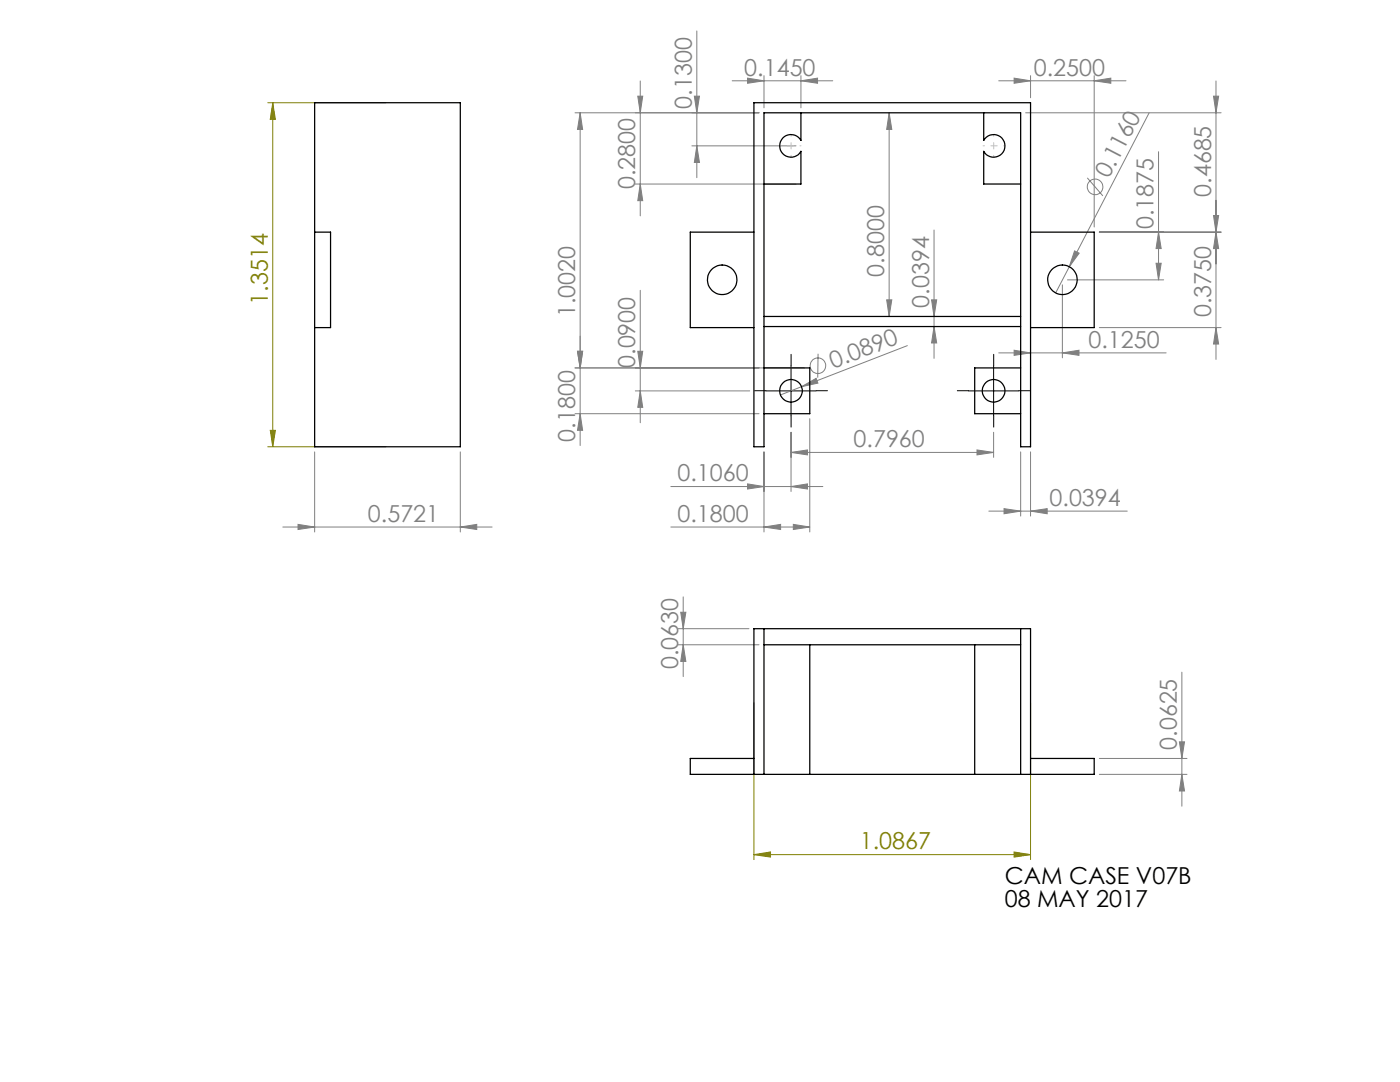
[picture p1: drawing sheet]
<svg xmlns="http://www.w3.org/2000/svg" width="279mm" height="216mm" viewBox="0 0 279 216" stroke-linecap="round" stroke-linejoin="round" font-family="sans-serif">
<g fill="none" stroke="#808080" stroke-width=".2">
<path d="M127.3 19.2h1l-.5 3.3zM127.8 16.2v26.9M138.6 19.2h1l-.5 3.3zM139.1 6.2v29.3M146.1 16.1h20.1M149.2 15.6l3.3 .5-3.3 .5zM152.5 15.1v6.4M159.8 16.1l3.4-.5v1zM159.8 15.1v6.4M199.3 16.1h25.4M202.4 15.6l3.3 .5-3.3 .5zM205.7 15.1v4.4"/>
<path d="M218.4 16.1l3.3-.5v1zM218.4 15.1v30.2M242.2 19.2h1l-.5 3.3zM242.7 16.2v55.5M114.8 22.5h36.7M115.8 22.5l.5 3.3h-1zM115.8 22.5v66.4M126.8 36.7h32.1M127.8 36.7l.5 3.3h-1zM138.1 29.1h20.8M139.1 29.1l.5 3.3h-1zM177.4 22.5l.6 3.3h-1z"/>
<path d="M177.4 22.5v40.6M204.7 22.5h39M217 35.5l3.1 3.6M229.3 22.5l-15.9 30.7M231.2 30.3v25.5M127.8 57.9v26.4M177 59.8h1l-.6 3.3zM185.9 59.8h1l-.5 3.3zM186.4 45.9v25.6M212 56.8v14.6M213 55.8h19.2M213.4 53.2l-2.7 5.3"/>
<path d="M214.5 50.1l.9 .4-2 2.7zM219.4 46.3h24.3M230.7 52.5h1l-.5 3.3zM231.2 46.3l.5 3.3h-1zM242.2 43h1l-.5 3.3zM242.7 46.3l.5 3.3h-1zM114.8 73.4h45.8M115.3 70.1h1l-.5 3.3zM126.8 78h22.8M127.3 70.1h1l-.5 3.3zM127.8 78l.5 3.3h-1zM160 77.2l2.9-1.7 .3 .9z"/>
<path d="M160 77.2l-4.2 1.6M163.3 70.6l-.1 4.8M181.1 69l-21.1 8.2M186.4 65.2l.5 3.2h-1zM199.3 70.4h33.4M202.4 69.9l3.3 .5-3.3 .5zM212 70.4l3.3-.5v1zM219.4 65.4h24.3M242.7 65.4l.5 3.3h-1zM62.8 90.2v16M91.9 90.2v16M114.8 82.5h36.7"/>
<path d="M115.8 82.5l.5 3.4h-1zM133.9 97.1h30.3M149.2 96.6l3.3 .5-3.3 .5zM152.5 90.2v16M157.9 90.3l3.2-.5v1zM157.9 97.1l3.2-.5v1zM157.9 86.3v11.8M157.9 90.3h40.4M161.6 83.5v22.7M195 89.8l3.3 .5-3.3 .5zM198.3 86.3v5M203.7 90.2v12.8"/>
<path d="M205.7 90.2v12.8M56.4 105.2h41.8M59.5 104.6l3.3 .6-3.3 .5zM91.9 105.2l3.2-.6v1.1zM133.9 105.2h27.7M136.3 119.1v15.9M152.5 105.2l3.3-.6v1.1zM158.3 104.6l3.3 .6-3.3 .5zM197.3 102h27.7M200.4 101.5l3.3 .5-3.3 .5zM205.7 102l3.3-.5v1zM135.4 128.7h16.1"/>
<path d="M135.4 125.4h14.1M135.9 122.2h1l-.6 3.2zM136.3 128.7l.6 3.3h-1zM235.9 134.1v26.8M219.4 151.3h17.5M219.4 154.5h17.5M235.4 148h1l-.5 3.3zM235.9 154.5l.5 3.3h-1z"/>
<circle cx="218.5" cy="37.3" r="1.55"/>
<circle cx="163.2" cy="73" r="1.55"/>
</g>
<path d="M53.4 20.5h23.6M54.4 20.5v68.6M54.4 20.5l.6 3.3h-1.1zM53.4 89.1h23.6M53.9 85.9h1.1l-.6 3.2zM150.5 140.3v31.2M205.7 140.3v31.2M150.5 170.5l3.3-.5v1zM150.5 170.5h55.2M202.4 170l3.3 .5-3.3 .5z" fill="none" stroke="#808000" stroke-width=".2"/>
<path d="M152.9 78h-2.3M157.9 73v-2.3M162.9 78h2.2M193.3 78h-2.2M198.3 73v-2.3M203.3 78h2.3M157.9 83v2.2M198.3 83v2.2" fill="none" stroke="#000" stroke-width=".2" stroke-dasharray="15.2 1.3 1.3 1.3"/>
<path d="M152.9 78h9.9M157.9 73v10M193.3 78h10M198.3 73v10" fill="none" stroke="#000" stroke-width=".2"/>
<path d="M157.9 26.8v4.6M198.3 26.8v4.6" fill="none" stroke="#c0c0c0" stroke-width=".2" stroke-dasharray="15.2 1.3 1.3 1.3" stroke-dashoffset="14.9"/>
<path d="M155.6 29.1h4.3M200.6 29.1h-4.4" fill="none" stroke="#c0c0c0" stroke-width=".2" stroke-dasharray="15.2 1.3 1.3 1.3" stroke-dashoffset="15"/>
<path d="M139.1 29.1l.5 3.3h-1zM138.6 19.2h1l-.5 3.3z" fill="#808080"/>
<g fill="#808000">
<path d="M150.5 170.5l3.3-.5v1zM202.4 170l3.3 .5-3.3 .5z"/>
<path d="M54.4 20.5l.6 3.3h-1.1zM53.9 85.9h1.1l-.6 3.2z"/>
</g>
<g fill="#808080">
<path d="M160 77.2l2.9-1.7 .3 .9z"/>
<path d="M214.5 50.1l.9 .4-2 2.7z"/>
<path d="M205.7 102l3.3-.5v1zM200.4 101.5l3.3 .5-3.3 .5zM91.9 105.2l3.2-.6v1.1zM59.5 104.6l3.3 .6-3.3 .5z"/>
<path d="M149.2 15.6l3.3 .5-3.3 .5zM159.8 16.1l3.4-.5v1zM152.5 105.2l3.3-.6v1.1zM158.3 104.6l3.3 .6-3.3 .5zM157.9 90.3l3.2-.5v1zM195 89.8l3.3 .5-3.3 .5zM202.4 15.6l3.3 .5-3.3 .5zM218.4 16.1l3.3-.5v1zM149.2 96.6l3.3 .5-3.3 .5zM157.9 97.1l3.2-.5v1zM202.4 69.9l3.3 .5-3.3 .5zM212 70.4l3.3-.5v1z"/>
<path d="M127.8 36.7l.5 3.3h-1zM127.3 19.2h1l-.5 3.3zM136.3 128.7l.6 3.3h-1zM135.9 122.2h1l-.6 3.2z"/>
<path d="M115.8 82.5l.5 3.4h-1zM115.3 70.1h1l-.5 3.3z"/>
<path d="M185.9 59.8h1l-.5 3.3zM186.4 65.2l.5 3.2h-1zM177.4 22.5l.6 3.3h-1zM177 59.8h1l-.6 3.3zM242.2 43h1l-.5 3.3zM242.7 65.4l.5 3.3h-1zM242.2 19.2h1l-.5 3.3zM242.7 46.3l.5 3.3h-1zM115.8 22.5l.5 3.3h-1zM115.3 70.1h1l-.5 3.3zM231.2 46.3l.5 3.3h-1zM230.7 52.5h1l-.5 3.3zM127.3 70.1h1l-.5 3.3zM127.8 78l.5 3.3h-1zM235.4 148h1l-.5 3.3zM235.9 154.5l.5 3.3h-1z"/>
</g>
<g fill="none" stroke="#000" stroke-width=".25">
<path d="M62.8 20.5h29.1v68.6h-29.1zM150.5 20.5h55.2v68.6h-2v-66.6h-51.2v66.6h-2zM159.8 22.5v5.5a2.26 2.26 0 0 0-3.4-.6 2.26 2.26 0 0 0 0 3.4 2.26 2.26 0 0 0 3.4-.6v6.5h-7.3M196.3 22.5v5.5a2.26 2.26 0 0 1 3.4-.6 2.26 2.26 0 0 1 0 3.4 2.26 2.26 0 0 1-3.4-.6v6.5h7.4M62.8 46.3h3.2v19.1h-3.2M150.5 46.3h-12.7v19.1h12.7M205.7 46.3h12.7v19.1h-12.7M152.5 73.4h9.1v9.1h-9.1M152.5 63.1h51.2M152.5 65.2h51.2M203.7 73.4h-9.2v9.1h9.2M152.5 125.4v29.1"/>
<path d="M152.5 128.7h51.2M161.6 128.7v25.8M194.5 128.7v25.8M203.7 125.4v29.1M150.5 154.5v-29.1h55.2v29.1M150.5 151.3h-12.7v3.2h80.6v-3.2h-12.7"/>
<circle cx="144.1" cy="55.8" r="2.95"/>
<circle cx="212" cy="55.8" r="2.95"/>
<circle cx="157.9" cy="78" r="2.26"/>
<circle cx="198.3" cy="78" r="2.26"/>
</g>
<g font-size="4.7" fill="#808080">
<text x="148.5" y="15.1">0.1450</text>
<text x="206.3" y="15.1">0.2500</text>
<text x="138.1" y="21.7" transform="rotate(-90 138.1 21.7)">0.1300</text>
<text x="221.3" y="35.8" transform="rotate(-63 221.3 35.8)">0.1160</text>
<text x="126.8" y="37.7" transform="rotate(-90 126.8 37.7)">0.2800</text>
<text x="241.7" y="39.3" transform="rotate(-90 241.7 39.3)">0.4685</text>
<text x="230.2" y="45.8" transform="rotate(-90 230.2 45.8)">0.1875</text>
<text x="176.5" y="55.2" transform="rotate(-90 176.5 55.2)">0.8000</text>
<text x="114.8" y="63.3" transform="rotate(-90 114.8 63.3)">1.0020</text>
<text x="185.4" y="61.4" transform="rotate(-90 185.4 61.4)">0.0394</text>
<text x="241.7" y="63.3" transform="rotate(-90 241.7 63.3)">0.3750</text>
<text x="217.2" y="69.4">0.1250</text>
<text x="126.8" y="73.4" transform="rotate(-90 126.8 73.4)">0.0900</text>
<text x="166.3" y="73.6" transform="rotate(-21 166.3 73.6)">0.0890</text>
<text x="114.8" y="88.1" transform="rotate(-90 114.8 88.1)">0.1800</text>
<text x="170.4" y="89.2">0.7960</text>
<text x="135.2" y="96">0.1060</text>
<text x="209.5" y="101">0.0394</text>
<text x="73.4" y="104.1">0.5721</text>
<text x="135.2" y="104.1">0.1800</text>
<text x="135.4" y="133.6" transform="rotate(-90 135.4 133.6)">0.0630</text>
<text x="234.9" y="149.6" transform="rotate(-90 234.9 149.6)">0.0625</text>
</g>
<g font-size="4.7" fill="#808000">
<text x="53.4" y="60.8" transform="rotate(-90 53.4 60.8)">1.3514</text>
<text x="171.6" y="169.5">1.0867</text>
</g>
<g font-size="4.7">
<text x="200.5" y="176.4">CAM CASE V07B</text>
<text x="200.5" y="180.9">08 MAY 2017</text>
</g>
</svg>
